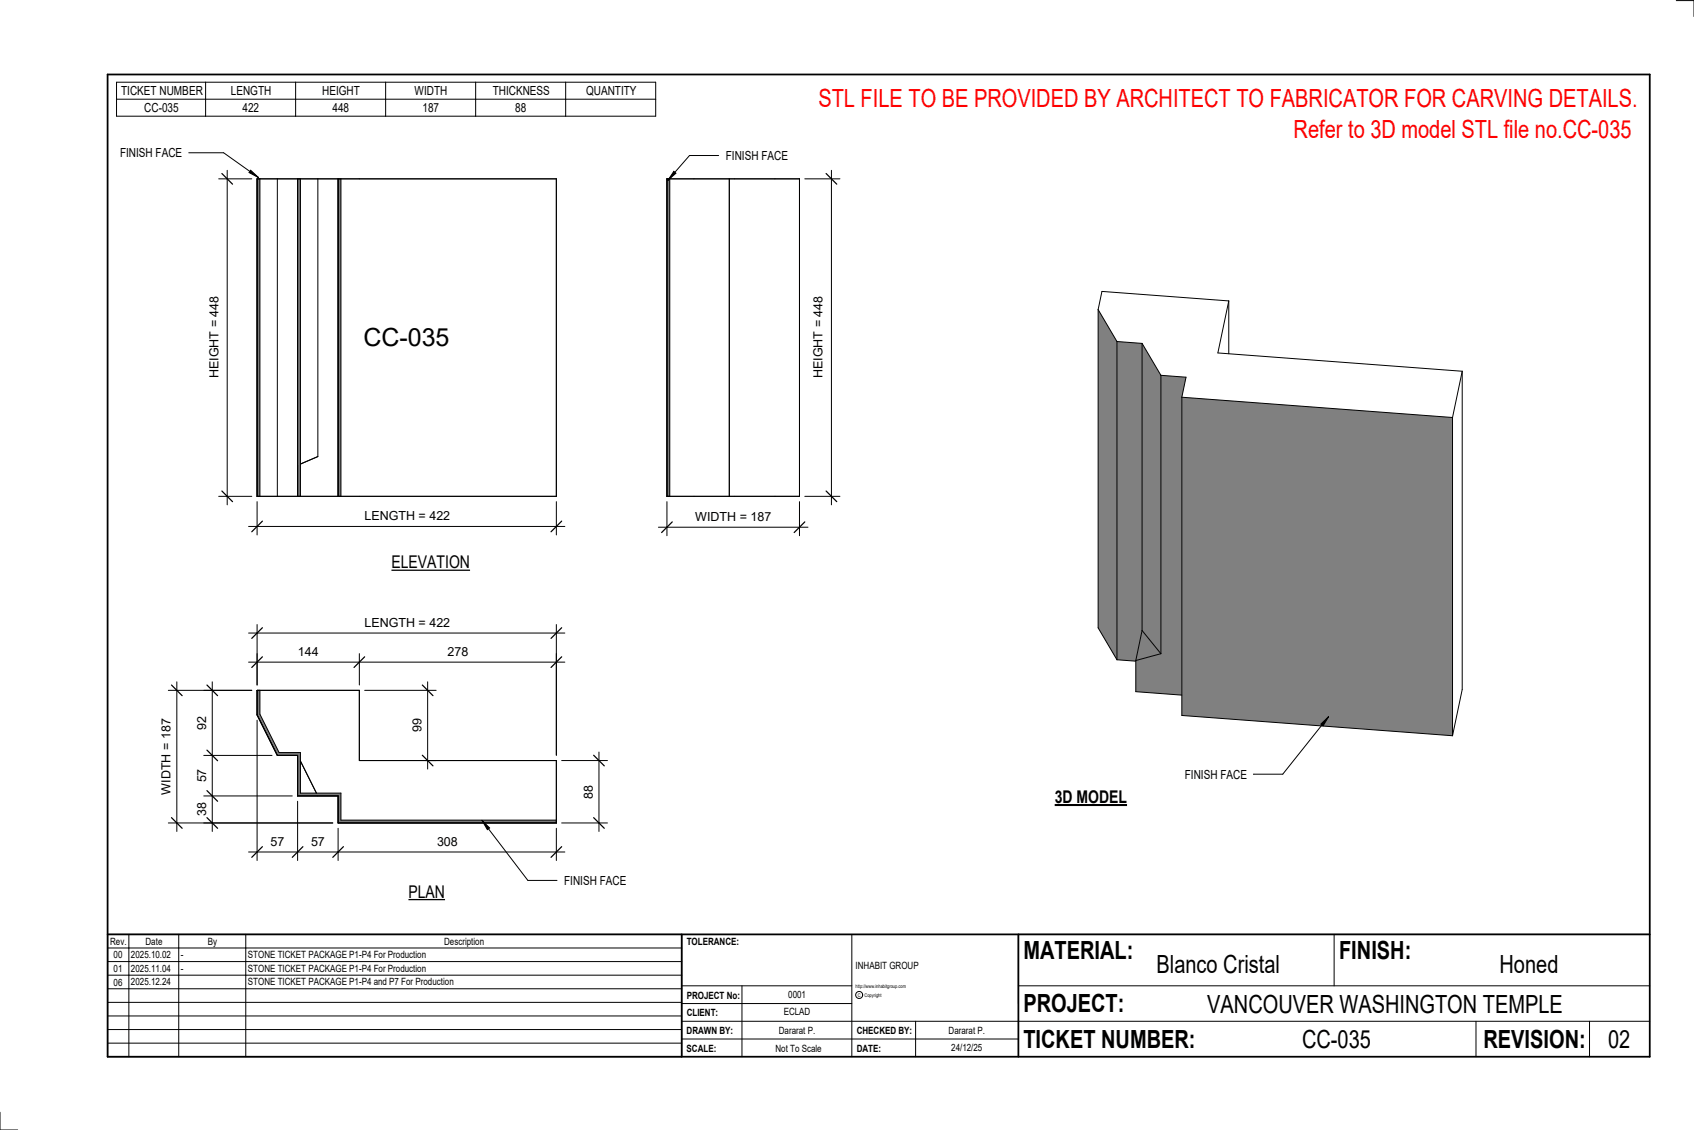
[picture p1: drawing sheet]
<svg xmlns="http://www.w3.org/2000/svg" width="914mm" height="610mm" viewBox="0 0 914 610" stroke-linecap="round" stroke-linejoin="round" font-family="sans-serif">
<path d="M139 372h1v13l11 21h11v22h22v14h116v2h-117v-15h-22v-21h-11l-11-22z" fill="#7c7c7c"/>
<path d="M139 372h55v38h106v34h-117v-15h-22v-21h-11l-11-22zM140 372v13l11 21h11v22h22v14h116M162 411l9 17" fill="none" stroke="#000" stroke-width=".54"/>
<path d="M360 96h2v172h-2z" fill="#7c7c7c"/>
<path d="M360 96h72v172h-72zM362 96v172M394 96v172" fill="none" stroke="#000" stroke-width=".54"/>
<g fill="#7c7c7c">
<path d="M139 96h1v172h-1z"/>
<path d="M161 96h1v172h-1z"/>
<path d="M183 96h1v172h-1z"/>
</g>
<path d="M139 96h161v172h-161zM140 96v172M150 96v172M161 96v172M162 96v172M172 96v150l-10 4M183 96v172M184 96v172" fill="none" stroke="#000" stroke-width=".54"/>
<g fill="#808080">
<path d="M616 340l11 13-14 3z"/>
<path d="M616 185l11 17v151l-11-13z"/>
<path d="M593 167l10 17v172l-10-17z"/>
<path d="M603 184l13 1v155l-3 17-10-1z"/>
<path d="M627 202l13 1-2 11v161l-25-2v-17l14-3z"/>
<path d="M638 214l146 11v172l-146-11z"/>
</g>
<g fill="none" stroke="#000" stroke-width=".54">
<path d="M593 167l10 17M593 167v172l10 17M663 162l-6 28 132 10M663 162v29M663 162l-68-5-2 10M603 184v172M603 184l13 1M616 185l11 17M616 185v155M627 202v151M627 202l13 1-2 11M638 214v172l146 11"/>
<path d="M638 214l146 11M789 200v172l-5 25M789 200l-5 25M784 225v172M139 353v17M194 353v17M300 353v54M305 357h-171M603 356l10 1M613 356v17l25 2M616 340l11 13M616 340l-3 16"/>
<path d="M627 353l-14 3"/>
</g>
<path d="M142 354l-6 6M197 354l-6 6M303 354l-6 6" fill="none" stroke="#000" stroke-width=".67"/>
<g fill="#fff">
<path d="M161 348h11v7h-11z"/>
<path d="M242 348h11v7h-11z"/>
</g>
<path d="M139 337v33M300 337v70M305 342h-171" fill="none" stroke="#000" stroke-width=".54"/>
<path d="M142 339l-6 5M303 339l-6 5" fill="none" stroke="#000" stroke-width=".67"/>
<path d="M197 332h46v8h-46z" fill="#fff"/>
<path d="M115 368v81M136 372h-26M147 408h-37M158 429h-48M180 444h-70" fill="none" stroke="#000" stroke-width=".54"/>
<path d="M112 370l5 5M112 405l5 5M112 427l5 5M112 441l5 6" fill="none" stroke="#000" stroke-width=".67"/>
<g fill="#fff">
<path d="M105 433h8v7h-8z"/>
<path d="M105 415h8v7h-8z"/>
<path d="M105 386h8v8h-8z"/>
</g>
<path d="M323 406v43M328 410h-25M328 444h-25" fill="none" stroke="#000" stroke-width=".54"/>
<path d="M320 407l6 6M320 441l6 6" fill="none" stroke="#000" stroke-width=".67"/>
<path d="M314 423h7v8h-7z" fill="#fff"/>
<path d="M95 368v81M136 372h-45M180 444h-89" fill="none" stroke="#000" stroke-width=".54"/>
<path d="M93 370l5 5M93 441l5 6" fill="none" stroke="#000" stroke-width=".67"/>
<path d="M86 388h8v41h-8z" fill="#fff"/>
<path d="M139 389v75M161 432v32M183 447v17M300 447v17M305 460h-171" fill="none" stroke="#000" stroke-width=".54"/>
<path d="M142 457l-6 5M164 457l-6 5M185 457l-5 5M303 457l-6 5" fill="none" stroke="#000" stroke-width=".67"/>
<g fill="#fff">
<path d="M146 450h7v8h-7z"/>
<path d="M168 450h7v8h-7z"/>
<path d="M236 450h11v8h-11z"/>
</g>
<path d="M231 368v47M235 372h-38M235 410h-5" fill="none" stroke="#000" stroke-width=".54"/>
<path d="M228 370l6 5M228 407l6 6" fill="none" stroke="#000" stroke-width=".67"/>
<path d="M221 388h8v7h-8z" fill="#fff"/>
<path d="M434 96h19M449 92v180M434 268h19" fill="none" stroke="#000" stroke-width=".54"/>
<path d="M446 94l6 5M446 265l6 6" fill="none" stroke="#000" stroke-width=".67"/>
<path d="M438 160h8v44h-8z" fill="#fff"/>
<path d="M360 271v18M432 271v18M355 284h81" fill="none" stroke="#000" stroke-width=".54"/>
<path d="M363 282l-6 5M434 282l-5 5" fill="none" stroke="#000" stroke-width=".67"/>
<path d="M375 275h41v8h-41z" fill="#fff"/>
<path d="M139 271v18M300 271v18M134 284h171" fill="none" stroke="#000" stroke-width=".54"/>
<path d="M142 281l-6 6M303 281l-6 6" fill="none" stroke="#000" stroke-width=".67"/>
<path d="M197 275h46v7h-46z" fill="#fff"/>
<path d="M118 96h18M123 92v180M118 268h18" fill="none" stroke="#000" stroke-width=".54"/>
<path d="M120 94l6 5M120 265l6 6" fill="none" stroke="#000" stroke-width=".67"/>
<g fill="#fff">
<path d="M112 160h7v44h-7z"/>
<path d="M196 175h47v15h-47z"/>
</g>
<g fill="none" stroke="#000" stroke-width=".54">
<path d="M905 0h9v9M460 504v66M720 504v28M891 504h-341v37M368 532h92M401 532v38M550 532h341M368 551h523M368 541h92M494 551v19M797 551v19M858 551v19"/>
<path d="M368 561h182M0 600v10h10"/>
<circle cx="464" cy="537" r="1.9"/>
</g>
<path d="M58 40h833v530h-833zM58 504h833M368 504v66M550 504v66" fill="none" stroke="#000" stroke-width=".96"/>
<g fill="#fff">
<path d="M652 534h192v15h-192z"/>
<path d="M513 562h17v6h-17z"/>
<path d="M425 533h10v6h-10z"/>
<path d="M423 543h15v6h-15z"/>
<path d="M420 553h20v6h-20z"/>
<path d="M624 513h68v15h-68z"/>
<path d="M809 513h33v15h-33z"/>
<path d="M512 553h20v6h-20z"/>
<path d="M703 553h37v15h-37z"/>
<path d="M442 45h443v16h-443z"/>
<path d="M868 553h12v15h-12z"/>
<path d="M61 512h5v6h-5z"/>
<path d="M61 520h5v6h-5z"/>
<path d="M61 527h5v6h-5z"/>
</g>
<path d="M63 44h291v19h-291zM63 54h291M111 44v19M160 44v19M208 44v19M257 44v19M305 44v19" fill="none" stroke="#000" stroke-width=".54"/>
<path d="M211 298h43v11h-43z" fill="#fff"/>
<path d="M211 308h43" fill="none" stroke="#000" stroke-width=".69" stroke-linecap="butt"/>
<path d="M220 476h20v10h-20z" fill="#fff"/>
<path d="M220 485h20" fill="none" stroke="#000" stroke-width=".69" stroke-linecap="butt"/>
<path d="M569 424h40v12h-40z" fill="#fff"/>
<path d="M569 434h39" fill="none" stroke="#000" stroke-width="1.1" stroke-linecap="butt"/>
<path d="M698 62h185v15h-185z" fill="#fff"/>
<g fill="none" stroke="#000" stroke-width=".54">
<path d="M364 92l1 1-4 4zM388 84h-16l-11 13M58 504h310v66h-310zM58 519h310M58 511h310M70 504v66M96 504v66M133 504v66M58 533h310M58 526h310M58 555h310M58 548h310"/>
<path d="M58 541h310M58 563h310"/>
</g>
<path d="M364 92l1 1-4 4z" fill="#000"/>
<path d="M392 80h33v8h-33z" fill="#fff"/>
<path d="M260 443l4 4-1 1z" fill="#000"/>
<path d="M260 443l4 4-1 1zM260 443l25 32h16" fill="none" stroke="#000" stroke-width=".54"/>
<path d="M305 471h33v8h-33z" fill="#fff"/>
<path d="M135 92l5 4-6-3z" fill="#000"/>
<path d="M102 82h19l19 14M135 92l5 4-6-3z" fill="none" stroke="#000" stroke-width=".54"/>
<path d="M65 79h33v7h-33z" fill="#fff"/>
<path d="M713 391l4-4-3 5zM717 387l-25 31h-15" fill="none" stroke="#000" stroke-width=".54"/>
<path d="M713 391l4-4-3 5z" fill="#000"/>
<path d="M640 414h33v8h-33z" fill="#fff"/>
<g font-size="13.5" fill="#f00">
<text x="442" y="58">STL FILE TO BE PROVIDED BY ARCHITECT TO FABRICATOR FOR CARVING DETAILS.</text>
<text x="698" y="75">Refer to 3D model STL file no.CC-035</text>
</g>
<g font-size="13.5">
<text x="196" y="187">CC-035</text>
<text x="552" y="517">MATERIAL:</text>
<text x="723" y="517">FINISH:</text>
<text x="624" y="525">Blanco Cristal</text>
<text x="809" y="525">Honed</text>
<text x="552" y="546">PROJECT:</text>
<text x="652" y="546">VANCOUVER WASHINGTON TEMPLE</text>
<text x="552" y="565">TICKET NUMBER:</text>
<text x="703" y="565">CC-035</text>
<text x="801" y="565">REVISION:</text>
<text x="868" y="565">02</text>
</g>
<g font-size="9.4">
<text x="211" y="307">ELEVATION</text>
<text x="569" y="433">3D MODEL</text>
<text x="220" y="484">PLAN</text>
</g>
<g font-size="6.7">
<text x="65" y="51">TICKET NUMBER</text>
<text x="125" y="51">LENGTH</text>
<text x="174" y="51">HEIGHT</text>
<text x="224" y="51">WIDTH</text>
<text x="266" y="51">THICKNESS</text>
<text x="316" y="51">QUANTITY</text>
<text x="78" y="60">CC-035</text>
<text x="131" y="60">422</text>
<text x="179" y="60">448</text>
<text x="228" y="60">187</text>
<text x="278" y="60">88</text>
<text x="65" y="85">FINISH FACE</text>
<text x="392" y="86">FINISH FACE</text>
<text x="118" y="204" transform="rotate(-90 118 204)">HEIGHT = 448</text>
<text x="444" y="204" transform="rotate(-90 444 204)">HEIGHT = 448</text>
<text x="197" y="281">LENGTH = 422</text>
<text x="375" y="281">WIDTH = 187</text>
<text x="197" y="338">LENGTH = 422</text>
<text x="161" y="354">144</text>
<text x="242" y="354">278</text>
<text x="111" y="394" transform="rotate(-90 111 394)">92</text>
<text x="227" y="395" transform="rotate(-90 227 395)">99</text>
<text x="111" y="422" transform="rotate(-90 111 422)">57</text>
<text x="640" y="420">FINISH FACE</text>
<text x="92" y="429" transform="rotate(-90 92 429)">WIDTH = 187</text>
<text x="320" y="431" transform="rotate(-90 320 431)">88</text>
<text x="111" y="440" transform="rotate(-90 111 440)">38</text>
<text x="146" y="456">57</text>
<text x="168" y="456">57</text>
<text x="236" y="456">308</text>
<text x="305" y="477">FINISH FACE</text>
</g>
<g font-size="5.4">
<text x="59" y="510">Rev.</text>
<text x="79" y="510">Date</text>
<text x="112" y="510">By</text>
<text x="240" y="510">Description</text>
<text x="371" y="510">TOLERANCE:</text>
<text x="61" y="517">00</text>
<text x="71" y="517">2025.10.02</text>
<text x="98" y="517">-</text>
<text x="134" y="517">STONE TICKET PACKAGE P1-P4 For Production</text>
<text x="61" y="525">01</text>
<text x="71" y="524">2025.11.04</text>
<text x="98" y="524">-</text>
<text x="134" y="524">STONE TICKET PACKAGE P1-P4 For Production</text>
<text x="462" y="523">INHABIT GROUP</text>
<text x="61" y="532">06</text>
<text x="71" y="532">2025.12.24</text>
<text x="134" y="532">STONE TICKET PACKAGE P1-P4 and P7 For Production</text>
<text x="371" y="539">PROJECT No:</text>
<text x="425" y="538">0001</text>
<text x="371" y="548">CLIENT:</text>
<text x="423" y="548">ECLAD</text>
<text x="371" y="558">DRAWN BY:</text>
<text x="420" y="558">Dararat P.</text>
<text x="462" y="558">CHECKED BY:</text>
<text x="512" y="558">Dararat P.</text>
<text x="371" y="567">SCALE:</text>
<text x="419" y="567">Not To Scale</text>
<text x="462" y="567">DATE:</text>
<text x="513" y="567">24/12/25</text>
</g>
<g font-size="2.7">
<text x="462" y="533">http://www.inhabitgroup.com</text>
<text x="463" y="538">C</text>
<text x="467" y="538">Copyright</text>
</g>
</svg>
